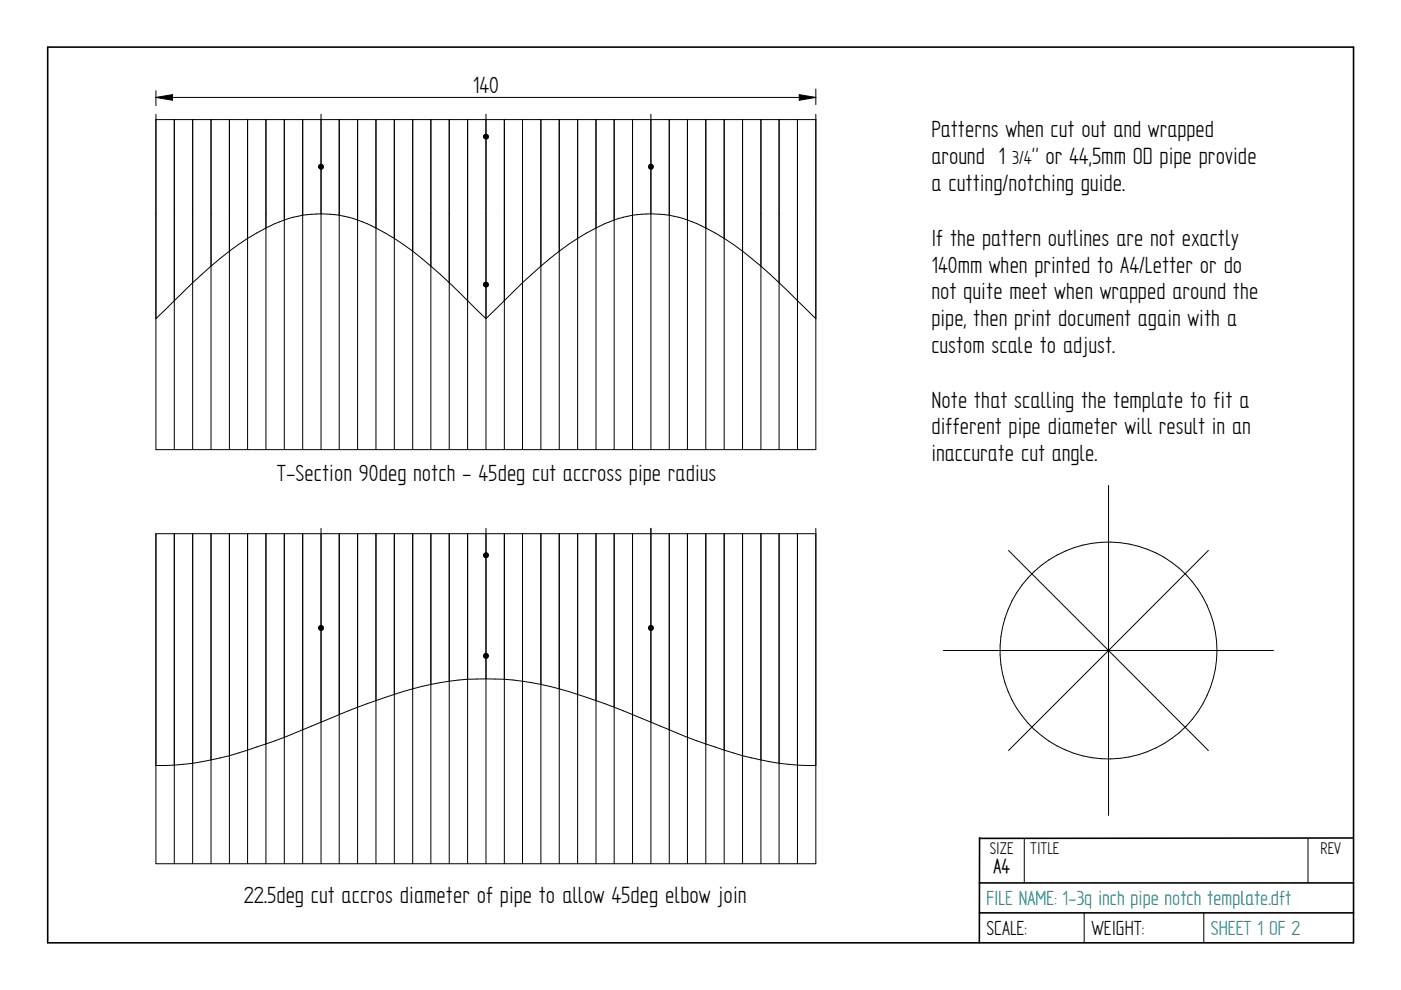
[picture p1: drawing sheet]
<svg xmlns="http://www.w3.org/2000/svg" width="297mm" height="210mm" viewBox="0 0 297 210" stroke-linecap="round" stroke-linejoin="round" font-family="sans-serif">
<path d="M10.1 10h276.9v189.9h-276.9zM207.7 177.6l-.1 22.3M287 177.7l-79.3 .1M207.6 187.2h79.4M207.6 193.5h79.4" fill="none" stroke="#000" stroke-width=".34"/>
<g fill="none" stroke="#000" stroke-width=".21">
<path d="M33.1 19.2v3.2M173 18.9v3.3M33.1 24.2v71.1h139.9v-71.1M33.1 25.4h139.9M33.1 20.7l3.5-.6v1.2zM33.1 20.7h139.9M37 25.4v69.9M40.8 25.4v69.9M44.7 25.4v69.9M48.6 25.4v69.9M52.5 25.4v69.9M56.4 25.4v69.9"/>
<path d="M60.3 25.4v69.9M64.2 25.4v69.9M68.1 24.2v71.1M71.9 25.4v69.9M75.8 25.4v69.9M79.7 25.4v69.9M83.6 25.4v69.9M87.5 25.4v69.9M91.4 25.4v69.9M95.2 25.4v69.9M99.1 25.4v69.9M103 28.5l-.4 .4"/>
<path d="M103 24.2v71.1M106.9 25.4v69.9M110.8 25.4v69.9M114.7 25.4v69.9M118.6 25.4v69.9M122.5 25.4v69.9M126.4 25.4v69.9M130.2 25.4v69.9M134.1 25.4v69.9M138 24.2v71.1M141.9 25.4v69.9M145.8 25.4v69.9"/>
<path d="M149.6 25.4v69.9M153.5 25.4v69.9M157.4 25.4v69.9M161.3 25.4v69.9M165.2 25.4v69.9M169.1 25.4v69.9M169.5 20.1l3.5 .6-3.5 .6zM33.1 67.6l2-2a103.8 103.8 0 0 1 17.4-15.1 28.7 28.7 0 0 1 13.6-5.1 25 25 0 0 1 15.6 4 79.2 79.2 0 0 1 15.5 12.4l5.8 5.8 3.9-3.8a77 77 0 0 1 19.5-15.5 24.1 24.1 0 0 1 23.2 0 65 65 0 0 1 15.6 11.6l7.8 7.7M37 113.2v69.9M40.8 113.2v69.9M44.7 113.2v69.9M48.6 113.2v69.9"/>
<path d="M52.5 113.2v69.9M56.4 113.2v69.9M60.3 113.2v69.9M64.2 113.2v69.9M68.1 112v71.1M71.9 113.2v69.9M75.8 113.2v69.9M79.7 113.2v69.9M83.6 113.2v69.9M87.5 113.2v69.9M91.4 113.2v69.9M95.2 113.2v69.9"/>
<path d="M99.1 113.2v69.9M103 112v71.1M106.9 113.2v69.9M110.8 113.2v69.9M114.7 113.2v69.9M118.6 113.2v69.9M122.5 113.2v69.9M126.4 113.2v69.9M130.2 113.2v69.9M134.1 113.2v69.9M138 112v71.1M141.9 113.2v69.9"/>
<path d="M145.8 113.2v69.9M149.6 113.2v69.9M153.5 113.2v69.9M157.4 113.2v69.9M161.3 113.2v69.9M165.2 113.2v69.9M169.1 113.2v69.9M173 112v71.1h-139.9v-69.9h139.9M213.8 116.7l21.2 21.2M235 102.9v70M256.2 116.7l-21.2 21.2M200 137.9h70"/>
<path d="M235 137.9l21.2 21.2M235 137.9l-21.2 21.2M33.1 162.3a65.7 65.7 0 0 0 23.3-4.6l3.9-1.4 9.7-4a120.4 120.4 0 0 1 23.3-7.6 59 59 0 0 1 31.1 3.2 208.2 208.2 0 0 1 17.5 6.8 116.4 116.4 0 0 0 19.4 6.4 51.3 51.3 0 0 0 11.7 1.2M217.2 177.8v9.4M277.3 177.8v9.4M229.9 193.5v6.4M255.2 193.5v6.4"/>
<circle cx="235" cy="137.9" r="23"/>
</g>
<g fill="#000">
<path d="M33.1 20.7l3.5-.6v1.2zM169.5 20.1l3.5 .6-3.5 .6z"/>
<path d="M67.6 35.1l.5-.3v1.1a.51 .51 0 0 1-.5-.8z" fill-rule="evenodd"/>
<path d="M68.1 34.8a.51 .51 0 0 1 .4 .5 .51 .51 0 0 1-.4 .6z" fill-rule="evenodd"/>
<path d="M102.8 28.5h.2v1a.5 .5 0 0 1-.4-.4 .5 .5 0 0 1 .2-.6z" fill-rule="evenodd"/>
<path d="M103 28.5a.49 .49 0 0 1 .5 .5 .49 .49 0 0 1-.5 .5z" fill-rule="evenodd"/>
<path d="M137.6 35.1l.4-.3v1.1a.51 .51 0 0 1-.4-.8z" fill-rule="evenodd"/>
<path d="M138 34.8a.51 .51 0 0 1 .5 .5 .51 .51 0 0 1-.5 .6z" fill-rule="evenodd"/>
<path d="M102.6 60.1l.4-.3v1a.51 .51 0 0 1-.4-.7z" fill-rule="evenodd"/>
<path d="M103 59.8a.51 .51 0 0 1 .5 .5 .51 .51 0 0 1-.5 .5z" fill-rule="evenodd"/>
<path d="M102.6 117.5l.4-.3v1a.51 .51 0 0 1-.4-.7z" fill-rule="evenodd"/>
<path d="M103 117.2a.51 .51 0 0 1 .5 .5 .51 .51 0 0 1-.5 .5z" fill-rule="evenodd"/>
<path d="M67.6 132.9l.5-.3v1a.51 .51 0 0 1-.5-.7z" fill-rule="evenodd"/>
<path d="M68.1 132.6a.51 .51 0 0 1 .4 .5 .51 .51 0 0 1-.4 .5z" fill-rule="evenodd"/>
<path d="M102.6 138.8l.4-.2v1a.51 .51 0 0 1-.4-.8z" fill-rule="evenodd"/>
<path d="M103 138.6a.51 .51 0 0 1 .5 .5 .51 .51 0 0 1-.5 .5z" fill-rule="evenodd"/>
<path d="M137.6 132.9l.4-.3v1a.51 .51 0 0 1-.4-.7z" fill-rule="evenodd"/>
<path d="M138 132.6a.51 .51 0 0 1 .5 .5 .51 .51 0 0 1-.5 .5z" fill-rule="evenodd"/>
</g>
<g fill="none" stroke="#000" stroke-width=".25">
<circle cx="68" cy="35.4" r=".5"/>
<circle cx="103" cy="29" r=".5"/>
<circle cx="138" cy="35.4" r=".51"/>
<circle cx="103" cy="60.3" r=".51"/>
<circle cx="103" cy="117.7" r=".52"/>
<circle cx="68.1" cy="133.1" r=".51"/>
<circle cx="103" cy="139.1" r=".51"/>
<circle cx="138" cy="133.2" r=".5"/>
</g>
<g font-size="5.7">
<text x="218.8" y="34.8">&quot; or 44,5mm OD pipe provide</text>
<text x="197.5" y="40.6">a cutting/notching guide.</text>
</g>
<g font-size="5.6">
<text x="100.2" y="19.8">140</text>
<text x="197.5" y="29.1">Patterns when cut out and wrapped</text>
<text x="197.5" y="34.8">around 1</text>
<text x="197.5" y="52.1">If the pattern outlines are not exactly</text>
<text x="197.5" y="57.8">140mm when printed to A4/Letter or do</text>
<text x="197.5" y="63.5">not quite meet when wrapped around the</text>
<text x="197.5" y="69.2">pipe, then print document again with a</text>
<text x="197.5" y="74.9">custom scale to adjust.</text>
<text x="197.5" y="86.4">Note that scalling the template to fit a</text>
<text x="197.5" y="92.1">different pipe diameter will result in an</text>
<text x="197.5" y="97.8">inaccurate cut angle.</text>
<text x="58.7" y="102.1">T-Section 90deg notch - 45deg cut accross pipe radius</text>
<text x="51.7" y="191.4">22.5deg cut accros diameter of pipe to allow 45deg elbow join</text>
</g>
<g font-size="4.9" fill="#008080">
<text x="209.2" y="191.9">FILE NAME: 1-3q inch pipe notch template.dft</text>
<text x="256.7" y="198.2">SHEET 1 OF 2</text>
</g>
<g font-size="4.9">
<text x="209.2" y="198.2">SCALE:</text>
<text x="231.4" y="198.2">WEIGHT:</text>
</g>
<text font-size="4.8" x="210.6" y="185.2">A4</text>
<text font-size="4.5" x="214.6" y="34.8">3/4</text>
<g font-size="4.1">
<text x="209.8" y="181">SIZE</text>
<text x="218.4" y="181">TITLE</text>
<text x="280" y="181">REV</text>
</g>
</svg>
